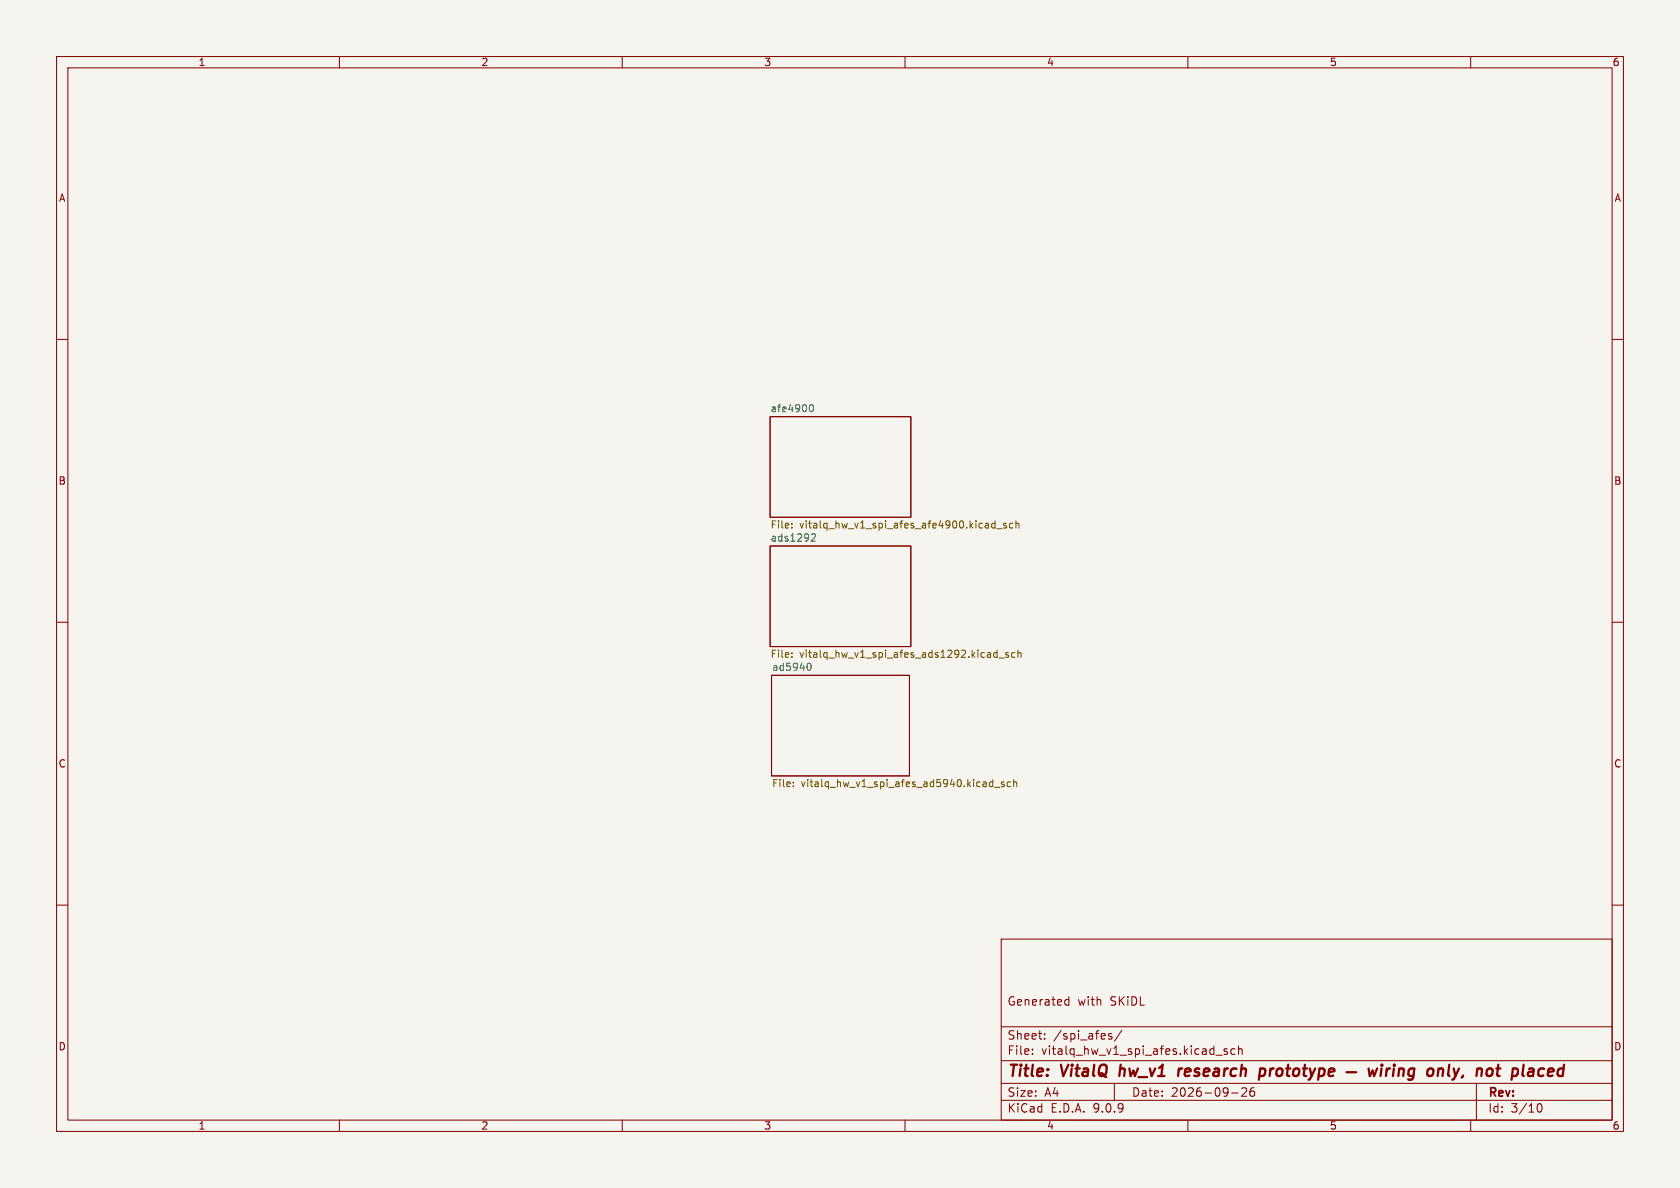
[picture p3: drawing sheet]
<svg xmlns="http://www.w3.org/2000/svg" width="297mm" height="210mm" viewBox="0 0 297 210" stroke-linecap="round" stroke-linejoin="round" font-family="sans-serif">
<path d="M0 0h297v210h-297z" fill="#f5f4ef" stroke="#f5f4ef" stroke-width=".18"/>
<g fill="none" stroke="#840000" stroke-width=".18">
<path d="M10 10h277v190h-277zM12 12h273v186h-273zM60 10v2M110 10v2M160 10v2M210 10v2M260 10v2M10 60h2M136.1 73.7h24.9v17.7h-24.9zM285 60h2M136.1 96.5h24.9v17.8h-24.9zM10 110h2"/>
<path d="M136.4 119.4h24.4v17.8h-24.4zM285 110h2M10 160h2M177 166h108v32h-108zM188.4 177.6h.6M188.4 176.8h.6M189 176.2v1.5M285 160h2M60 198v2M110 198v2M160 198v2M177 194.5h108"/>
<path d="M177 191.5h108M177 187.5h108M177 181.5h108M182.5 186.3v.1M182.5 185.5v.1M184.7 183.6v.1M184.7 182.8v.1M196.5 182.8l-.3-.1-.2 .2v.2l.5 .2v.3h-.5M197 191.5v3M198.3 182.1l-1.3 2M210 198v2M215 186.5h1.1"/>
<path d="M217 185.5l-.4-.1-.2 .2 .1 .2 .5 .2v.3h-.6M217.7 193.2h1.2M218.3 185.5l-.4-.1-.3 .3v.4l.1 .2h.6M219 185.5l.2-.1 .3 .1 .1 .9M219 184.9v1.5M219.5 192.4l.6-.1 .2 .1 .1 .3-.9 1.1h.9M221.7 192.3a.59 .59 0 0 0-.7 .6v.6l.1 .2 .4 .1 .2-.1 .1-.5-.1-.3h-.5l-.2 .3M260 198v2M261 191.5v6.5M271.7 195.7l.2-.5 .2-.1a.81 .81 0 0 1 .6 .6 .81 .81 0 0 1-.3 .8h-.4l-.3-.5"/>
</g>
<g fill="none" stroke="#840000" stroke-width=".4">
<path d="M198.1 188.2l-.2 2M208.4 188.9l-.1 1.3M209 188.9l-.4 .1-.2 .3M222.8 189l.2-.1 .6 .1 .1 .3-.1 .5a.66 .66 0 0 1-1 .3M222.8 188.9l-.2 2M238.1 189.5h1.7M241.9 188.9l.3 1.3 .5-.9 .2 .9 .6-1.3M244.2 188.9l-.1 1.3M244.3 188.2v.2M244.3 188.2l-.1 .1 .1 .1M244.3 188.2l.1 .1-.1 .1M245.2 188.9l-.2 1.3"/>
<path d="M245.8 188.9l-.4 .1-.3 .3M246.4 188.9l-.1 1.3M246.5 188.2v.2M246.5 188.2l-.1 .1 .1 .1M246.5 188.2l.1 .1-.1 .1M247.3 189.1a.49 .49 0 0 1 .9 .1l-.1 1M247.4 188.9l-.2 1.3M250 189a.66 .66 0 0 0-1 .3v.5l.1 .3 .2 .1 .6-.1M250 188.9l-.2 1.6a.6 .6 0 0 1-.9 .3M252.5 189.1a.52 .52 0 0 1 .5-.2 .52 .52 0 0 1 .4 .4l-.1 .5a.55 .55 0 0 1-.5 .4 .55 .55 0 0 1-.5-.4zM254.3 189.1a.49 .49 0 0 1 .8 .1l-.1 1M254.3 188.9l-.1 1.3"/>
<path d="M256.2 188.2l-.2 1.7 .3 .3M264.5 188.9h.8M264.9 188.2l-.2 1.7v.2l.4 .1M272.1 190.1l.2 .1 .5-.1M272.2 189l.2-.1 .6 .1"/>
</g>
<path d="M143.1 72l.1-.4 .2-.1a.68 .68 0 0 1 .4 .7 .68 .68 0 0 1-.4 .6l-.2-.1-.1-.4M144.2 94.6l-.1 .3-.7 .7h.8M143.3 117.5v.8l-.2 .2-.3-.1" fill="none" stroke="#006464" stroke-width=".18"/>
<g fill="none" stroke="#725600" stroke-width=".18">
<path d="M140 93.2v.1M140 92.6v.1M175.4 93.2l.1 .1h.4M175.9 92.1v1.2M175.9 92.6l-.4-.1-.1 .1M176.2 93.5h1M177.9 92.6l-.3-.1-.2 .2 .1 .2 .4 .1v.3h-.5M179.1 92.6l-.4-.1-.2 .2 .1 .6h.5M179.6 92.6l.2-.1 .3 .1v.7M179.6 92.1v1.2M140 115.4v.1M140 116.1v.1"/>
<path d="M175.7 116.1l.2 .1 .4-.1M176.3 114.9v1.3M176.3 115.4h-.4l-.2 .1M176.6 116.3h.9M178.3 115.4h-.3l-.2 .1v.2l.5 .1v.3h-.5M179.4 115.4h-.3l-.3 .2 .1 .5h.5M180 115.5l.1-.1h.3l.1 .8M180 114.9v1.3M140.2 138.9v.2M140.2 138.3v.1M175.1 138.2l.4 .1M175.5 137.8v1.3"/>
<path d="M175.5 139l-.4 .1M175.8 139.2h1M177.5 138.3l-.3-.1-.2 .2 .1 .2 .4 .1v.3h-.5M178.7 138.3l-.4-.1-.3 .3 .2 .5h.5M179.2 138.3l.2-.1 .3 .1v.8M179.2 137.8v1.3"/>
</g>
<g font-size="2.8" fill="#840000">
<text x="178" y="190.9">Title:</text>
<text x="187.7" y="190.9">VitalQ</text>
<text x="198.7" y="190.9">hw_v1</text>
<text x="209.9" y="190.9">research</text>
<text x="225.1" y="190.9">prototype</text>
<text x="257.2" y="190.9">only,</text>
<text x="266.7" y="190.9">not</text>
<text x="273.8" y="190.9">placed</text>
</g>
<g font-size="2.1" fill="#840000">
<text x="178" y="178">Generated</text>
<text x="190.5" y="178">with</text>
<text x="196.3" y="178">SKiDL</text>
<text x="178" y="184">Sheet:</text>
<text x="186.2" y="184">/spi_afes/</text>
<text x="178" y="186.7">File:</text>
<text x="184.1" y="186.7">vitalq_hw_v1_spi_afes.kicad_sch</text>
<text x="178" y="196.9">KiCad</text>
<text x="178" y="194.1">Size:</text>
<text x="184.7" y="194.1">A4</text>
<text x="185.7" y="196.9">E.D.A.</text>
<text x="193.3" y="196.9">9.0.9</text>
<text x="200" y="194.1">Date:</text>
<text x="207" y="194.1">2026-09-26</text>
<text x="263" y="194.3">Rev:</text>
<text x="263" y="196.9">Id:</text>
<text x="267.1" y="196.9">3/10</text>
</g>
<g font-size="1.8" fill="#840000">
<text x="35" y="11.9">1</text>
<text x="85" y="11.9">2</text>
<text x="135" y="11.9">3</text>
<text x="185" y="11.9">4</text>
<text x="235" y="11.9">5</text>
<text x="285" y="11.9">6</text>
<text x="10.3" y="35.9">A</text>
<text x="285.3" y="35.9">A</text>
<text x="10.3" y="85.9">B</text>
<text x="285.3" y="85.9">B</text>
<text x="10.3" y="135.9">C</text>
<text x="285.3" y="135.9">C</text>
<text x="10.3" y="185.9">D</text>
<text x="285.3" y="185.9">D</text>
<text x="35" y="199.9">1</text>
<text x="85" y="199.9">2</text>
<text x="135" y="199.9">3</text>
<text x="185" y="199.9">4</text>
<text x="235" y="199.9">5</text>
<text x="285" y="199.9">6</text>
</g>
<g font-size="1.8" fill="#006464">
<text x="136.1" y="73">afe4900</text>
<text x="136.1" y="95.8">ads1292</text>
<text x="141.4" y="93.7">vitalq_hw_v1_spi_afes_afe4900.kicad_sch</text>
<text x="136.4" y="118.7">ad5940</text>
</g>
<g font-size="1.8" fill="#725600">
<text x="136.1" y="93.7">File:</text>
<text x="136.1" y="116.6">File:</text>
<text x="141.4" y="116.6">vitalq_hw_v1_spi_afes_ads1292.kicad_sch</text>
<text x="136.4" y="139.5">File:</text>
<text x="141.6" y="139.5">vitalq_hw_v1_spi_afes_ad5940.kicad_sch</text>
</g>
</svg>
